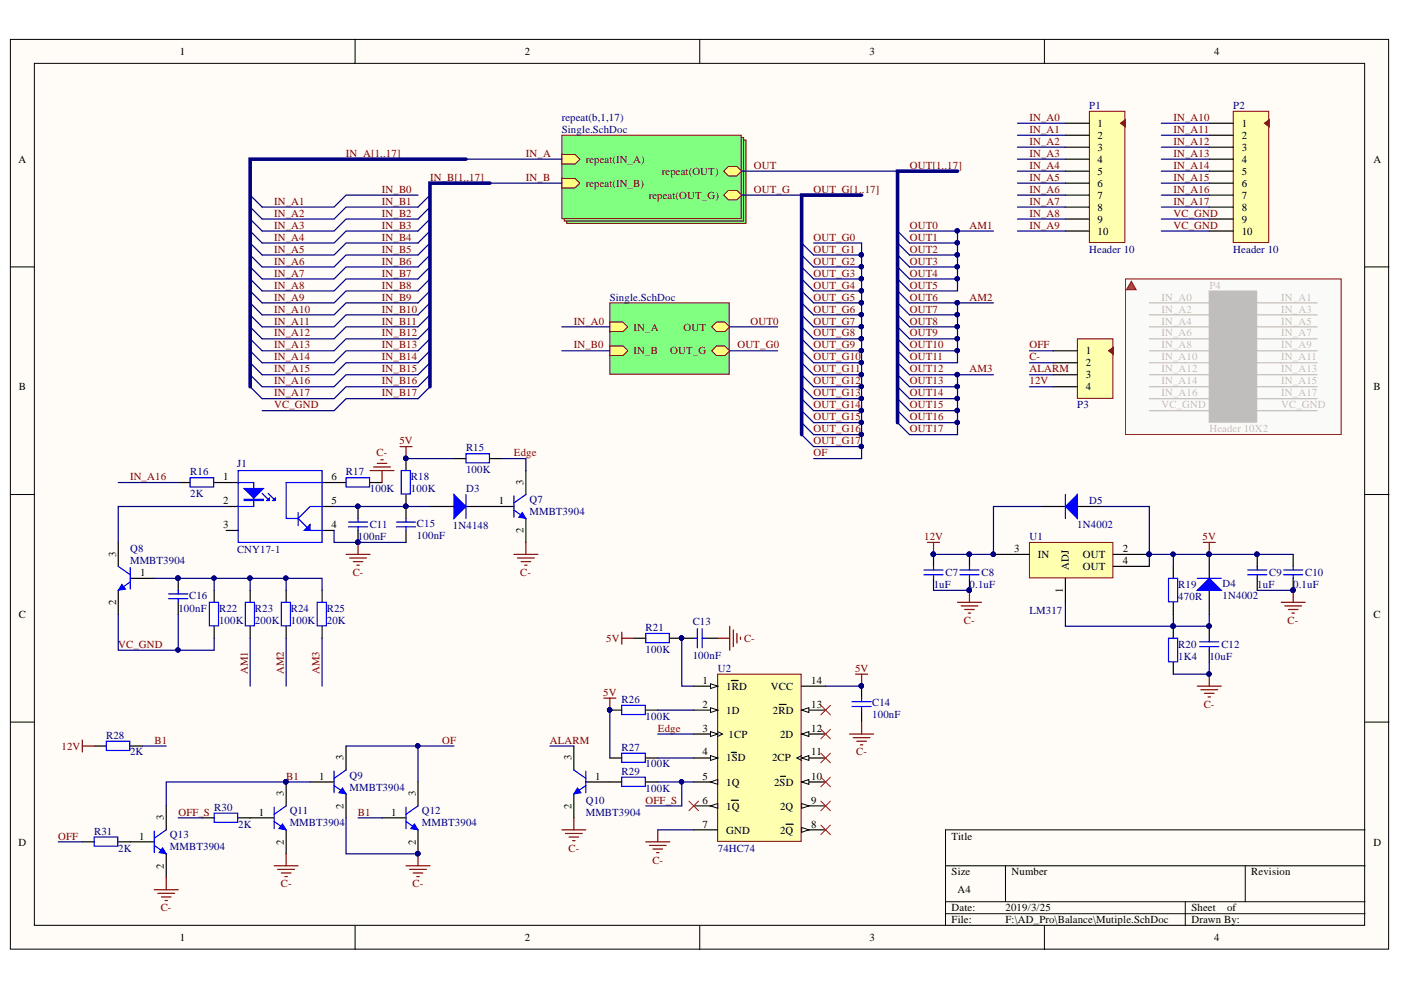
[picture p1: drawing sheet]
# Altium schematic sheet Mutiple.SchDoc
size A4

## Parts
C7  value 1uF  [C-0603]  (hidden comment: Cap-S)
C8  value 0.1uF  [C-0603]  (hidden comment: Cap-S)
C9  value 1uF  [C-0603]  (hidden comment: Cap-S)
C10  value 0.1uF  [C-0603]  (hidden comment: Cap-S)
C11  value 100nF  [C-0603]  (hidden comment: Cap-S)
C12  value 10uF  [C-0603]  (hidden comment: Cap-S)
C13  value 100nF  [C-0603]  (hidden comment: Cap-S)
C14  value 100nF  [C-0603]  (hidden comment: Cap-S)
C15  value 100nF  [C-0603]  (hidden comment: Cap-S)
C16  value 100nF  [C-0603]  (hidden comment: Cap-S)
D3  1N4148  [LED-0805]
D4  1N4002  [D-SMA]
D5  1N4002  [D-SMA]
J1  CNY17-1  [DIP-6]
P1  Header 10  [HDR10X1-2.54]
P2  Header 10  [HDR10X1-2.54]
P3  Header 4  [XH2.54-4P]  (value not drawn)
P4  Header 10X2  [HDR10X2-2.54]  (masked out: inside a compile mask, not in the netlist)
Q7  MMBT3904  [SOT23-3]
Q8  MMBT3904  [SOT23-3]
Q9  MMBT3904  [SOT23-3]
Q10  MMBT3904  [SOT23-3]
Q11  MMBT3904  [SOT23-3]
Q12  MMBT3904  [SOT23-3]
Q13  MMBT3904  [SOT23-3]
R15  value 100K  [0603-1]  (hidden comment: Res1)
R16  value 2K  [0603-1]  (hidden comment: Res1)
R17  value 100K  [0603-1]  (hidden comment: Res1)
R18  value 100K  [0603-1]  (hidden comment: Res1)
R19  value 470R  [0603-1]  (hidden comment: Res1)
R20  value 1K4  [0603-1]  (hidden comment: Res1)
R21  value 100K  [0603-1]  (hidden comment: Res1)
R22  value 100K  [0603-1]  (hidden comment: Res1)
R23  value 200K  [0603-1]  (hidden comment: Res1)
R24  value 100K  [0603-1]  (hidden comment: Res1)
R25  value 20K  [0603-1]  (hidden comment: Res1)
R26  value 100K  [0603-1]  (hidden comment: Res1)
R27  value 100K  [0603-1]  (hidden comment: Res1)
R28  value 2K  [0603-1]  (hidden comment: Res1)
R29  value 100K  [0603-1]  (hidden comment: Res1)
R30  value 2K  [0603-1]  (hidden comment: Res1)
R31  value 2K  [0603-1]  (hidden comment: Res1)
U1  LM317  [SOT223]
U2  74HC74  [SOIC-14]

## Sub-sheets
repeat(b,1,17) = Single.SchDoc: repeat(IN_A) (in), repeat(IN_B) (in), repeat(OUT) (bidir), repeat(OUT_G) (bidir)
? = Single.SchDoc: IN_A (in), IN_B (in), OUT (bidir), OUT_G (bidir)

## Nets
5V: C9.2 C10.2 C14.1 D4.2(K) D5.1(A) R15.2 R18.2 R19.1 R21.2 R26.2 R27.2 U1.2(OUT) U1.4(OUT) U2.14(VCC)
12V: C7.2 C8.2 D5.2(K) P3.4 R28.1 U1.3(IN)
C-: C7.1 C8.1 C9.1 C10.1 C11.1 C12.1 C13.1 C14.2 C15.2 J1.4(E) P3.2 Q7.2(E) Q9.2(E) Q10.2(E) Q11.2(E) Q12.2(E) Q13.2(E) R17.2 R20.2 U2.7(GND)
ALARM: P3.3 Q10.3(C)
AM1: R23.1 ; sheet /OUT  [also labelled OUT0, OUT1, OUT2, OUT3, OUT4, OUT5]
AM2: R24.1  [also labelled OUT10, OUT11, OUT6, OUT7, OUT8, OUT9]
AM3: R25.1  [also labelled OUT12, OUT13, OUT14, OUT15, OUT16, OUT17]
B1: Q9.1(B) Q11.3(C) Q12.1(B) Q13.3(C) R28.2
Edge: Q7.3(C) R15.1 U2.3(1CP)
IN_A0: P1.1 ; sheet /IN_A
IN_A1: P1.2 ; sheet /IN_B  [also labelled IN_B0]
IN_A2: P1.3  [also labelled IN_B1]
IN_A3: P1.4  [also labelled IN_B2]
IN_A4: P1.5  [also labelled IN_B3]
IN_A5: P1.6  [also labelled IN_B4]
IN_A6: P1.7  [also labelled IN_B5]
IN_A7: P1.8  [also labelled IN_B6]
IN_A8: P1.9  [also labelled IN_B7]
IN_A9: P1.10  [also labelled IN_B8]
IN_A10: P2.1  [also labelled IN_B9]
IN_A11: P2.2  [also labelled IN_B10]
IN_A12: P2.3  [also labelled IN_B11]
IN_A13: P2.4  [also labelled IN_B12]
IN_A14: P2.5  [also labelled IN_B13]
IN_A15: P2.6  [also labelled IN_B14]
IN_A16: P2.7 R16.1  [also labelled IN_B15]
IN_A17: P2.8  [also labelled IN_B16]
IN_B17: C16.2 P2.9 P2.10 Q8.2(E) R22.1  [also labelled VC_GND]
OF: Q9.3(C) Q12.3(C) ; sheet /OUT_G  [also labelled OUT_G0, OUT_G1, OUT_G10, OUT_G11, OUT_G12, OUT_G13, OUT_G14, OUT_G15, OUT_G16, OUT_G17, OUT_G2, OUT_G3, OUT_G4, OUT_G5, OUT_G6, OUT_G7, OUT_G8, OUT_G9]
OFF: P3.1 R31.1
OFF_S: R29.1 R30.1 U2.5(1Q)
NetC11_2: C11.2 C15.1 D3.1(A) J1.5(C) R18.1
NetC12_2: C12.2 D4.1(A) R19.2 R20.1 U1.1(ADJ)
NetC13_2: C13.2 R21.1 U2.1(1~{R}D)
NetC16_1: C16.1 Q8.1(B) R22.2 R23.2 R24.2 R25.2
NetD3_2: D3.2(K) Q7.1(B)
NetJ1_1: J1.1(A) R16.2
NetJ1_2: J1.2(K) Q8.3(C)
NetJ1_6: J1.6(B) R17.1
NetQ10_1: Q10.1(B) R29.2
NetQ11_1: Q11.1(B) R30.2
NetQ13_1: Q13.1(B) R31.2
NetR26_1: R26.1 U2.2(1D)
NetR27_1: R27.1 U2.4(1~{S}D)

Not connected (* = marked no-connect by the designer): J1 3(NC); U2 6(1~{Q})* 8(2~{Q})* 9(2Q)* 10(2~{S}D)* 11(2CP)* 12(2D)* 13(2~{R}D)*

## Buses and harness runs
bus IN_A[1..17]
bus IN_B[1..17]
bus OUT[1..17]
bus OUT_G[1..17]
